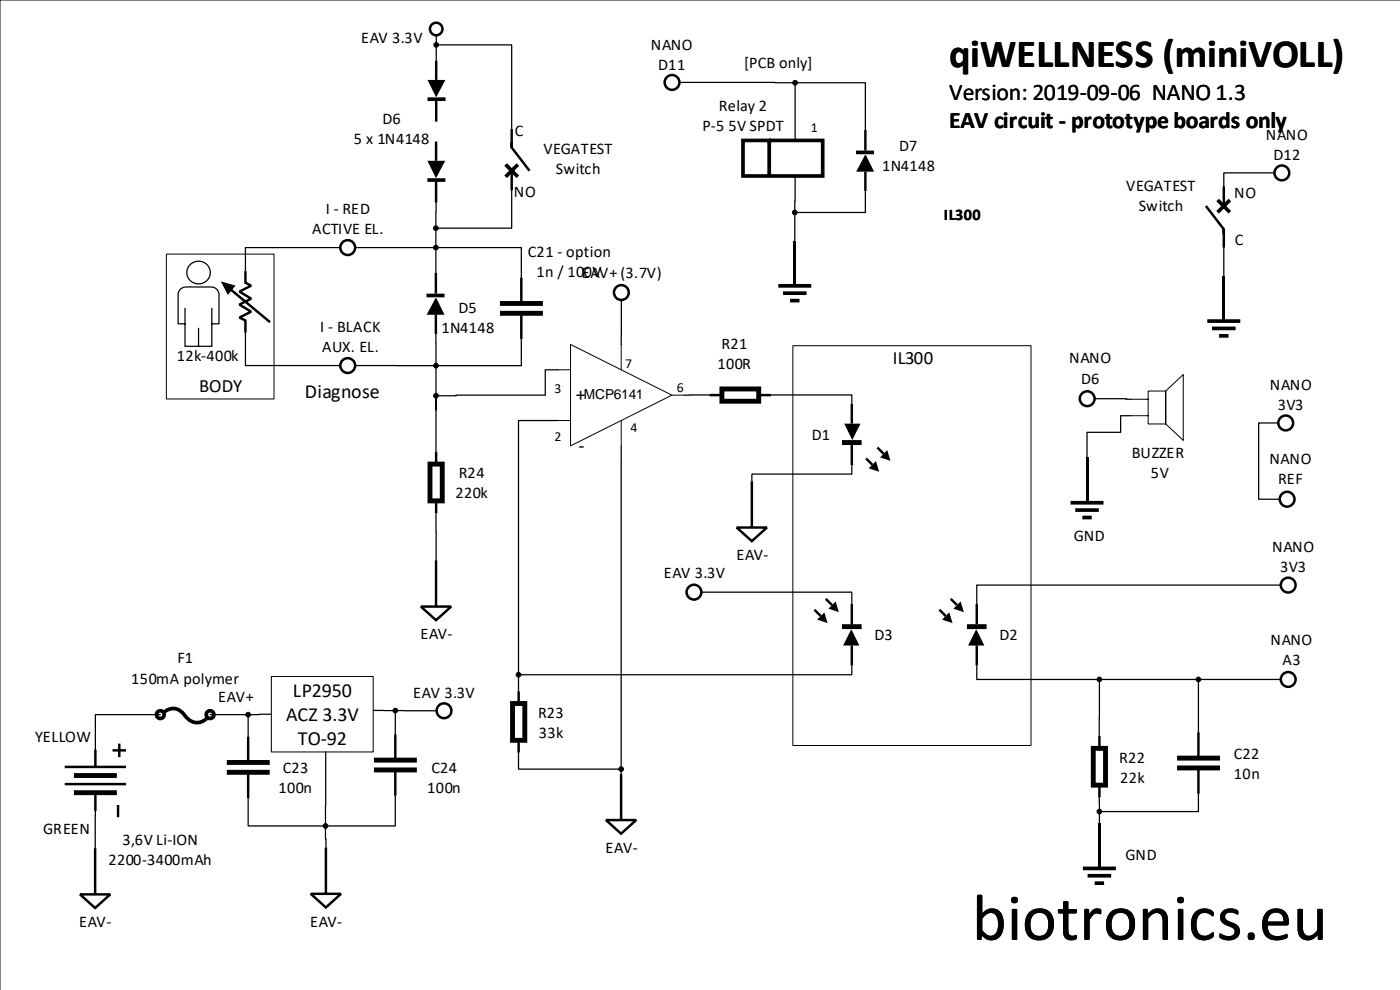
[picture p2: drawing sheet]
<svg xmlns="http://www.w3.org/2000/svg" width="297mm" height="210mm" viewBox="0 0 297 210" stroke-linecap="round" stroke-linejoin="round" font-family="sans-serif">
<path d="M296.9 0h-296.9v209.9" fill="none" stroke="#000" stroke-width=".21"/>
<path d="M168.1 73.3h50.5v84.7h-50.5z" fill-rule="evenodd" fill="#fff"/>
<path d="M168.1 73.3h50.5v84.7h-50.5z" fill="none" stroke="#000" stroke-width=".21"/>
<g fill="#000">
<path d="M178.5 93.3h4.2v1h-4.2zM179 89.8l1.7 3.5 1.8-3.5z" fill-rule="evenodd"/>
<path d="M184.2 99.3l1.5-1.6 .7 2.3zM186.6 96.9l1.5-1.5 .7 2.3z" fill-rule="evenodd"/>
<path d="M173.3 131.3l1.5-1.5 .7 2.3zM175.7 129l1.5-1.5 .7 2.2z" fill-rule="evenodd"/>
<path d="M178.5 132.3h4.2v1h-4.2zM180.5 133.3l-1.7 3.5h3.4z" fill-rule="evenodd"/>
<path d="M199.8 131.3l1.5-1.5 .7 2.3zM202.9 128.2l.8-.7 .7 2.2-2.2-.7z" fill-rule="evenodd"/>
<path d="M205 132.3h4.2v1h-4.2zM207 133.3l-1.7 3.5h3.4z" fill-rule="evenodd"/>
</g>
<path d="M180.6 85.6v4.2M180.6 94.3v4.3M183.6 97.2l1.4 1.3M186 94.8l1.4 1.4M172.7 129.2l1.3 1.4M175.1 126.9l1.3 1.3M180.6 128v4.3M180.6 136.8v4.2M199.2 129.2l1.3 1.4M201.6 126.9l1.3 1.3M207.1 128v4.3M207.1 136.8v4.2" fill="none" stroke="#000" stroke-width=".52"/>
<path d="M121 73l21.5 10.7-21.5 10.8z" fill="#fff"/>
<g fill="none" stroke="#000" stroke-width=".21">
<path d="M118.3 78.4h2.7M121 73l21.5 10.7-21.5 10.8zM131.7 73v5.4M118.3 89.1h2.7M131.7 89.1v5.4M142.5 83.7h2.7"/>
<circle cx="109.9" cy="143" r=".5"/>
<circle cx="131.7" cy="163" r=".5"/>
</g>
<g fill="#000">
<path d="M152.6 81.9h8.8v3.7h-8.8v-1.1h1v-1.5h6.8v1.5h-7.8z" fill-rule="evenodd"/>
<path d="M90.7 97.8h3.6v8.9h-1v-1.1h-1.6v-6.7h1.6v7.8h-2.6z" fill-rule="evenodd"/>
<path d="M108.2 148.6h3.6v8.8h-1v-1h-1.6v-6.8h1.6v7.8h-2.6z" fill-rule="evenodd"/>
<circle cx="109.9" cy="143" r=".5"/>
<circle cx="131.7" cy="163" r=".5"/>
</g>
<path d="M92.5 95.8v2.6M150.5 83.7h2.6M160.9 83.7h2.6M92.5 118.8v9.8M92.5 106.2v2.6M156.2 111.8h6.4l-3.2 2.9zM159.4 102v9.8M89.3 128.6h6.4l-3.2 2.8zM110 146.5v2.6M110 156.9v2.6M128.5 173.8h6.4l-3.2 2.9zM131.7 164v9.8" fill="none" stroke="#000" stroke-width=".52"/>
<path d="M118.3 89.1h-8.4v53.4M131.7 94.5v68M163.5 83.7h17.1v1.9M180.6 98.6v1.9h-21.2v1.5M92.4 108.8l.1 10M109.9 159.5v3.5h21.3M109.9 143.5v3M180.6 141v2h-70.2M131.7 163.5v.5" fill="none" stroke="#000" stroke-width=".26"/>
<path d="M35.3 53.9h22.8v30.7h-22.8z" fill-rule="evenodd" fill="#fff"/>
<path d="M35.3 53.9h22.8v30.7h-22.8z" fill="none" stroke="#000" stroke-width=".21"/>
<g fill="none" stroke="#000" stroke-width=".53">
<circle cx="73.7" cy="52.5" r="1.57"/>
<circle cx="73.7" cy="77.5" r="1.57"/>
</g>
<path d="M38.2 61.3l-.3 .6-.1 .5v6.2h1.4v4.8h5.7v-4.8h1.5v-6.2a1.64 1.64 0 0 0-1.6-1.6h-5.4l-.5 .1zM39.7 57.8a2.45 2.45 0 0 0 4.9 0 2.45 2.45 0 0 0-4.9 0z" fill-rule="evenodd" fill="#fff"/>
<g fill="none" stroke="#000" stroke-width=".26">
<path d="M72.1 52.5h-20.1v5M75.3 52.5h16.6M38.2 61.3l.7-.4 .5-.1h5.4a1.64 1.64 0 0 1 1.6 1.6v6.2h-1.5v4.8h-5.7v-4.8h-1.4v-6.2l.1-.5zM39.2 65.3v3.3M42.1 69.6v3.8M44.9 65.3v3.3M52 70.5v7h20.1M75.3 77.5h16.6M118.3 78.4h-2.7v5.3M131.8 63.6l-.1 9.4M92.4 84.3v2.6v-2.5M148.7 125.5h31.9v2.5"/>
<circle cx="42.1" cy="57.8" r="2.45"/>
</g>
<path d="M46.8 59.6l3.1 .9-1.6 2z" fill-rule="evenodd" fill="#000"/>
<path d="M52 57.5v2.4l1.2 .6-2.4 1.3 2.4 1.5-2.4 1.2 2.4 1.6-2.4 1.2 1.2 .6v2.6M48.6 61.1l8.6 7.2" fill="none" stroke="#000" stroke-width=".52"/>
<g fill="none" stroke="#000" stroke-width=".53">
<circle cx="92.5" cy="6.1" r="1.33"/>
<circle cx="131.8" cy="62" r="1.57"/>
<circle cx="147.2" cy="125.5" r="1.57"/>
</g>
<path d="M57.5 143.4h21.6v16h-21.6z" fill-rule="evenodd" fill="#fff"/>
<g fill="none" stroke="#000" stroke-width=".21">
<path d="M239.7 88.1h3.8M239.7 84.6h3.8M243.5 82.9h3.7v7h-3.7zM247.2 82.9l3.7-3.5v13.9l-3.7-3.4zM57.5 143.4h21.6v16h-21.6z"/>
<circle cx="92.5" cy="9.5" r=".5"/>
<circle cx="168.6" cy="17.5" r=".5"/>
<circle cx="92.4" cy="48.4" r=".5"/>
<circle cx="92.4" cy="52.5" r=".5"/>
<circle cx="168.5" cy="45" r=".5"/>
<circle cx="92.4" cy="77.5" r=".5"/>
<circle cx="92.4" cy="83.9" r=".5"/>
<circle cx="52.6" cy="151.5" r=".5"/>
<circle cx="83.8" cy="150.6" r=".5"/>
<circle cx="233.1" cy="144" r=".5"/>
<circle cx="254.1" cy="144" r=".5"/>
<circle cx="69" cy="175" r=".5"/>
<circle cx="233.1" cy="172" r=".5"/>
</g>
<g fill="none" stroke="#000" stroke-width=".26">
<path d="M92.5 10v2.8M92.5 7.5v1.5M93 9.5h15.5v17.9M144.1 17.5h24M168.6 18v11.8M169.1 17.5h14.4v10M168.6 37.3l-.1 7.2M270.2 36.6h-10.7v2.9M92.4 48.9v3.1M92.4 53v4.9M92.5 42.9l-.1 5M92.9 52.5h17.6v6.4"/>
<path d="M108.5 40.4v8h-15.6M168.5 45.5v5.5M183.5 40.5v4.5h-14.5M259.5 52.5v6M92.4 70.9v6.1M92.4 78v5.3M110.5 71.9v5.6h-17.6M92.4 84.4v11.4M115.6 83.7h-18.9v.2h-3.8M150.5 83.7h-5.3M232.1 84.5l7.6 .1M239.7 88.1h-2.1v3.5h-7.1v5.4"/>
<path d="M271 89.6h-4.1v16.2h4.4M271.5 124h-64.4v4M34 151.5h-13.8v7.4M44.5 151.5h7.6M52.6 152v4.1M57.5 151.4l-4.4 .1M69.1 159.4l-.1 15.1M79.1 150.6h4.2M83.8 151.1v4.5M84.3 150.6h8.2M207.1 141v3h25.5M233.1 144.5v11.5"/>
<path d="M233.6 144h20M254.1 144.5v10.7M254.6 144h16.9M20.2 171.9v7.9M52.6 169.1v5.9h15.9M69 175.5l.1 4.1M83.8 168.6v6.4h-14.3M233.1 169v2.5M233.1 172.5v2M254.1 168.2v3.8h-20.5"/>
</g>
<g fill="none" stroke="#000" stroke-width=".52">
<path d="M92.5 12.9v4M92.5 30v4.1M92.5 38.6v4.3M92.5 21.4v4.4M108.5 30.2v1.1l3.8 4.9M108.5 27.4v3.9M108.5 36.2v4.2M183.5 27.5v4.4M183.5 36.4v4.1M259.5 39.5v4.2M92.4 57.9v4.3M110.5 58.9v5"/>
<path d="M255.7 43.7l3.8 4.9v1M259.5 48.6v3.9M92.4 66.7v4.1M110.5 66.8v5.1M20.2 158.9v3.6M52.6 156.1v5.1M83.8 155.6v5.1M233.1 156v2.6M254.1 155.2v5.1M13.7 166.2h13M13.7 162.5h13M20.2 179.8v9.8"/>
<path d="M20.2 168v3.9M52.6 164.1v5M69.1 179.6v9.8M83.8 163.6v5M233.1 166.4v2.6M254.1 163.1v5.1M17 189.6h6.4l-3.2 2.8zM65.9 189.4h6.4l-3.2 2.9z"/>
</g>
<g fill="none" stroke="#000" stroke-width=".53">
<circle cx="142.5" cy="17.5" r="1.57"/>
<circle cx="271.8" cy="36.6" r="1.57"/>
<circle cx="230.5" cy="84.5" r="1.57"/>
<circle cx="272.6" cy="89.6" r="1.57"/>
<circle cx="272.9" cy="105.8" r="1.57"/>
<circle cx="273.2" cy="124" r="1.57"/>
<circle cx="94.2" cy="150.6" r="1.57"/>
<circle cx="273.2" cy="144" r="1.57"/>
</g>
<g fill="none" stroke="#000" stroke-width=".78" stroke-linecap="butt">
<path d="M107.2 34.9l2.6 2.6M109.8 34.9l-2.6 2.6M163.1 29.8h11.3v7.5h-16.8v-7.5h5.5v7.5M258.2 42.4l2.6 2.6M260.8 42.4l-2.6 2.6M165 60.6h7M166 62.1h5M167.5 63.7h2M256 68h7M257 69.6h5M258.5 71.2h2M227 106.5h7"/>
<path d="M228 108.1h5M229.5 109.7h2M34.7 151a2.81 2.81 0 0 1 4.4 .6 2.95 2.95 0 0 0 4.9 .5M229.6 184h7M230.6 185.6h5M232.1 187.2h2"/>
<circle cx="34" cy="151.5" r=".82"/>
<circle cx="44.5" cy="151.5" r=".82"/>
</g>
<g fill="#000">
<path d="M90.6 37.8h3.8v.7h-3.8zM90.6 34.1l1.9 3.7 1.9-3.7z" fill-rule="evenodd"/>
<path d="M90.7 20.6h3.8v.8h-3.8zM90.7 16.9l1.8 3.7 1.9-3.7z" fill-rule="evenodd"/>
<path d="M181.5 31.9h3.8v.8h-3.8zM183.5 32.7l-2 3.7h3.8z" fill-rule="evenodd"/>
<path d="M90.4 62.2h3.9v.8h-3.9zM92.4 63l-1.9 3.7h3.8z" fill-rule="evenodd"/>
<path d="M106 63.8v1h9.1v-1zM106 65.9v1h9.1v-1z" fill-rule="evenodd"/>
<path d="M168.3 51h.5v9.3h-.5z" fill-rule="evenodd"/>
<path d="M259.2 58.5h.6v9.2h-.6z" fill-rule="evenodd"/>
<path d="M230.2 97h.6v9.2h-.6z" fill-rule="evenodd"/>
<path d="M15.7 167.5h9.1v1h-9.1zM15.7 163.8h9.1v1.1h-9.1z" fill-rule="evenodd"/>
<path d="M23.9 158.8h1.1v-1.2h.6v1.2h1.1v.5h-1.1v1.2h-.6v-1.2h-1.1zM24.8 170.6h.5v2.6h-.5z" fill-rule="evenodd"/>
<path d="M48.1 161.1v1h9.1v-1zM48.1 163.2v1h9.1v-1z" fill-rule="evenodd"/>
<path d="M79.3 160.6v1h9.1v-1zM79.3 162.7v1h9.1v-1z" fill-rule="evenodd"/>
<path d="M231.3 158.1h3.6v8.8h-1v-1h-1.6v-6.8h1.6v7.8h-2.6z" fill-rule="evenodd"/>
<path d="M249.6 160.2v1h9.1v-1zM249.6 162.2v1.1h9.1v-1.1z" fill-rule="evenodd"/>
<path d="M232.9 174.5h.5v9.2h-.5z" fill-rule="evenodd"/>
<circle cx="92.5" cy="9.5" r=".5"/>
<circle cx="168.6" cy="17.5" r=".5"/>
<circle cx="92.4" cy="48.4" r=".5"/>
<circle cx="92.4" cy="52.5" r=".5"/>
<circle cx="168.5" cy="45" r=".5"/>
<circle cx="92.4" cy="77.5" r=".5"/>
<circle cx="92.4" cy="83.9" r=".5"/>
<circle cx="52.6" cy="151.5" r=".5"/>
<circle cx="83.8" cy="150.6" r=".5"/>
<circle cx="233.1" cy="144" r=".5"/>
<circle cx="254.1" cy="144" r=".5"/>
<circle cx="69" cy="175" r=".5"/>
<circle cx="233.1" cy="172" r=".5"/>
</g>
<text font-size="14" x="206.1" y="199.2">biotronics.eu</text>
<text font-size="8.5" x="201.3" y="14.3">qiWELLNESS (miniVOLL)</text>
<g font-size="5">
<text x="201.3" y="21.1">Version: 2019-09-06 NANO 1.3</text>
<text x="201.3" y="27">EAV circuit - prototype boards only</text>
</g>
<g font-size="4.2">
<text x="64.7" y="84.4">Diagnose</text>
<text x="122.1" y="84.9">+</text>
<text x="122.7" y="95.8">-</text>
<text x="62.1" y="147.7">LP2950</text>
<text x="60.7" y="152.8">ACZ 3.3V</text>
<text x="63.2" y="157.9">TO-92</text>
</g>
<g font-size="4">
<text x="189.3" y="77.2">IL300</text>
<text x="42.2" y="83.1">BODY</text>
</g>
<g font-size="3.4">
<text x="76.6" y="9.1">EAV 3.3V</text>
<text x="138" y="10.5">NANO</text>
<text x="139.6" y="14.7">D11</text>
<text x="157.8" y="14.3">[PCB only]</text>
<text x="152.5" y="23.6">Relay 2</text>
<text x="81.1" y="26.3">D6</text>
<text x="109.2" y="28.9">C</text>
<text x="148.9" y="27.8">P-5 5V SPDT</text>
<text x="268.4" y="29.6">NANO</text>
<text x="75" y="30.6">5 x 1N4148</text>
<text x="115.2" y="32.6">VEGATEST</text>
<text x="190.7" y="32">D7</text>
<text x="270" y="33.9">D12</text>
<text x="109" y="41.8">NO</text>
<text x="117.9" y="36.8">Switch</text>
<text x="187.1" y="36.3">1N4148</text>
<text x="238.8" y="40.5">VEGATEST</text>
<text x="261.7" y="41.9">NO</text>
<text x="69.1" y="45.4">I - RED</text>
<text x="200.1" y="46.6">IL300</text>
<text x="241.5" y="44.7">Switch</text>
<text x="66.2" y="49.6">ACTIVE EL.</text>
<text x="261.8" y="51.9">C</text>
<text x="111.9" y="54.4">C21 - option</text>
<text x="113.7" y="58.6">1n / 100V</text>
<text x="123.4" y="58.9">EAV+ (3.7V)</text>
<text x="67.9" y="70.4">I - BLACK</text>
<text x="93.6" y="70.6">1N4148</text>
<text x="97.2" y="66.4">D5</text>
<text x="37.5" y="76.5">12k-400k</text>
<text x="68.3" y="74.6">AUX. EL.</text>
<text x="153" y="73.9">R21</text>
<text x="226.7" y="77">NANO</text>
<text x="152.1" y="78.1">100R</text>
<text x="229.2" y="81.3">D6</text>
<text x="269.3" y="82.7">NANO</text>
<text x="270.9" y="86.9">3V3</text>
<text x="172.2" y="93.3">D1</text>
<text x="97.3" y="101.3">R24</text>
<text x="240" y="97">BUZZER</text>
<text x="244.1" y="101.2">5V</text>
<text x="269.2" y="98.4">NANO</text>
<text x="96.6" y="105.6">220k</text>
<text x="271" y="102.6">REF</text>
<text x="156.2" y="118.7">EAV-</text>
<text x="227.7" y="114.7">GND</text>
<text x="269.8" y="117.1">NANO</text>
<text x="140.7" y="122.4">EAV 3.3V</text>
<text x="271.5" y="121.3">3V3</text>
<text x="89.1" y="135.5">EAV-</text>
<text x="185.4" y="135.7">D3</text>
<text x="212" y="135.7">D2</text>
<text x="269.4" y="136.6">NANO</text>
<text x="37.6" y="140.6">F1</text>
<text x="272" y="140.9">A3</text>
<text x="27.8" y="144.9">150mA polymer</text>
<text x="46.3" y="148.7">EAV+</text>
<text x="87.6" y="147.9">EAV 3.3V</text>
<text x="114.1" y="152.1">R23</text>
<text x="7.5" y="157.2">YELLOW</text>
<text x="114.2" y="156.4">33k</text>
<text x="237.3" y="161.6">R22</text>
<text x="261.6" y="160.9">C22</text>
<text x="59.9" y="163.8">C23</text>
<text x="91.5" y="163.8">C24</text>
<text x="237.5" y="165.9">22k</text>
<text x="261.6" y="165.1">10n</text>
<text x="59.1" y="168">100n</text>
<text x="90.6" y="168">100n</text>
<text x="9.2" y="176.8">GREEN</text>
<text x="26" y="179.2">3,6V Li-ION</text>
<text x="23" y="183.4">2200-3400mAh</text>
<text x="128.4" y="180.8">EAV-</text>
<text x="238.6" y="182.3">GND</text>
<text x="16.8" y="196.5">EAV-</text>
<text x="65.8" y="196.4">EAV-</text>
</g>
<g font-size="2.9">
<text x="171.9" y="27.9">1</text>
<text x="132.6" y="78">7</text>
<text x="117.5" y="83.4">3</text>
<text x="143.5" y="83">6</text>
<text x="123.8" y="84.7">MCP6141</text>
<text x="117.5" y="93.4">2</text>
<text x="133.7" y="91.6">4</text>
</g>
</svg>
